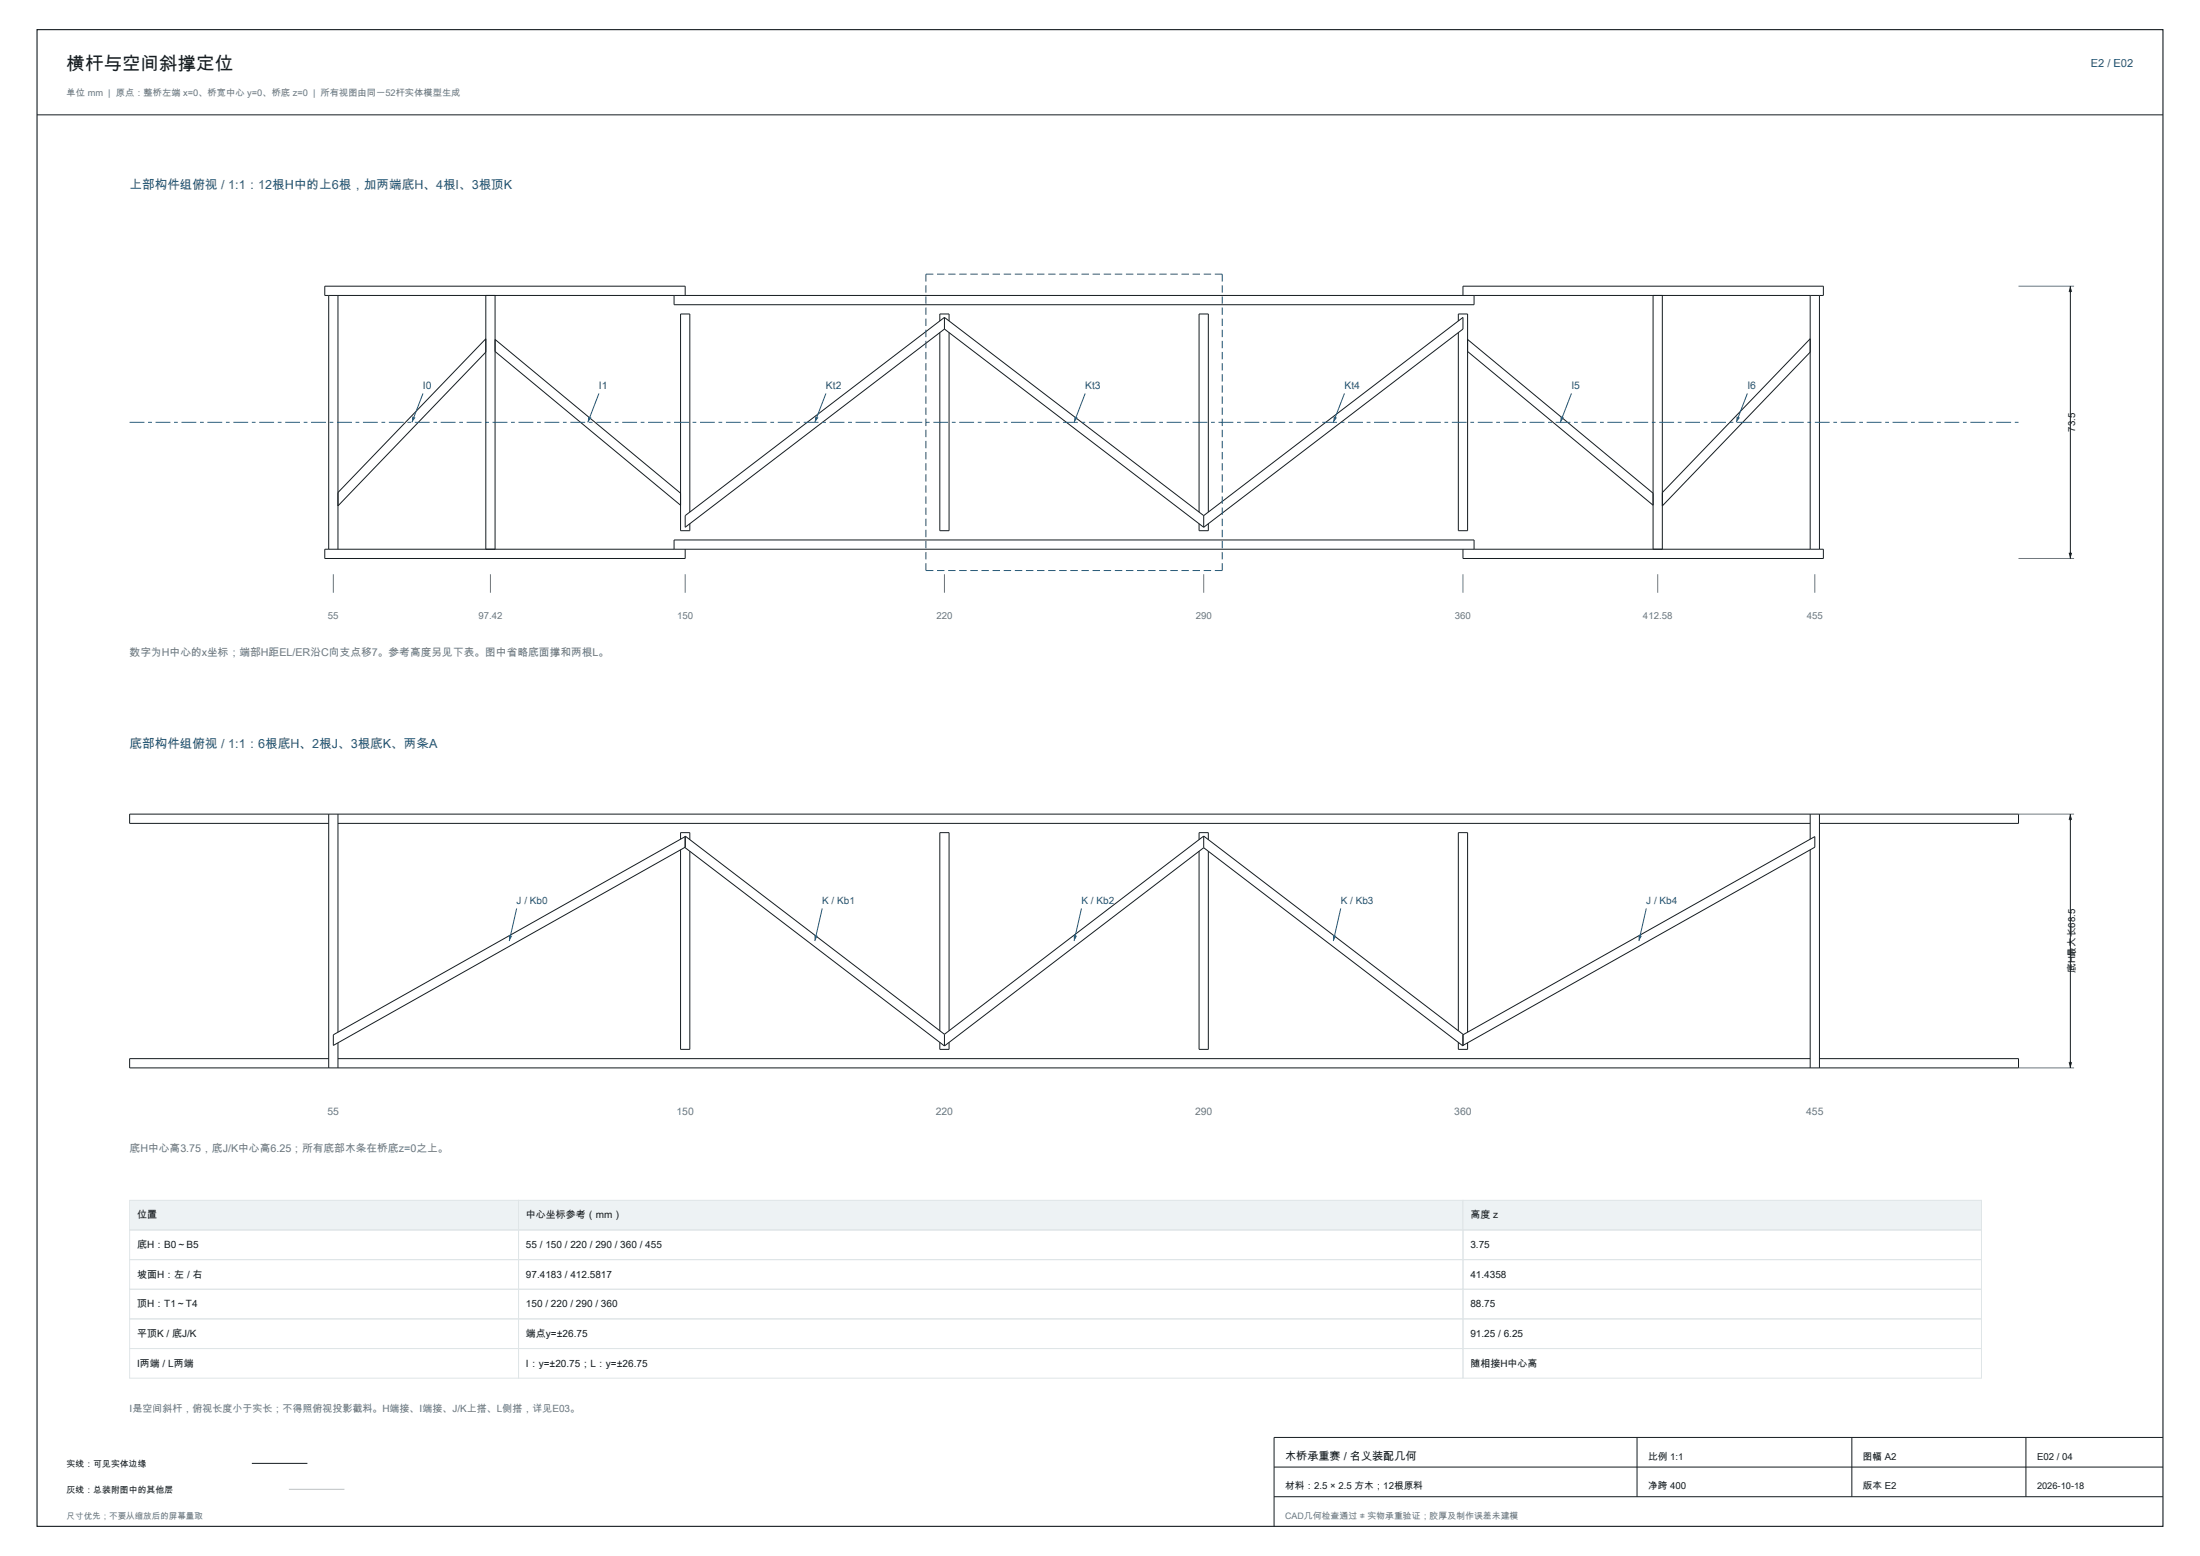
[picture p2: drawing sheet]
<svg xmlns="http://www.w3.org/2000/svg" width="594mm" height="420mm" viewBox="0 0 594 420" stroke-linecap="round" stroke-linejoin="round" font-family="sans-serif">
<path d="M10 8h574v404h-574z" fill="none" stroke="#151c20" stroke-width=".3"/>
<g fill="none" stroke="#151c20" stroke-width=".27">
<path d="M10 31h574M88.8 79.7v68.5M91.3 79.7v68.5M131.2 79.7v68.5M133.7 79.7v68.5M182 79.7v2.5h216v-2.5M185 79.7v-2.5h-97.3v2.5h404.6v-2.5h-97.3v2.5M446.3 79.7v68.5M448.8 79.7v68.5M488.8 79.7v68.5M491.3 79.7v68.5M131.2 91.4l-39.9 41.5"/>
<path d="M131.2 95.1l-39.9 41.5M133.7 91.6l50.1 41.5M133.7 94.9l50.1 41.5M253.8 89.8v53.4h2.5v-53.4M253.8 86.6v-1.9h2.5v1.9M255 85.7l-70 53.5v3.1l70-53.5M255 85.7v3.1M255 85.7l70 53.5M255 88.8l70 53.5M393.8 86.6v-1.9h2.5v58.5h-2.5v-53.4M396.3 91.6l50 41.5M396.3 94.9l50 41.5"/>
<path d="M488.8 91.4l-40 41.5M488.8 95.1l-40 41.5M186.3 138.2v-53.5h-2.5v58.5h2.5v-1.8M323.8 138.2v-53.5h2.5v53.5M325 139.2l70-53.5v3.1l-70 53.5M325 139.2v3.1M182 148.2v-2.5h216v2.5M185 148.2v2.5h-97.3v-2.5h404.6v2.5h-97.3v-2.5M323.8 141.4v1.8h2.5v-1.8M68 395h15M344 396h240M442 388v16"/>
<path d="M500 388v16M547 388v16M584 388h-240v24M344 404h240"/>
</g>
<path d="M78 402h15" fill="none" stroke="#b9c0c4" stroke-width=".27"/>
<path d="M250 74v80M330 74h-80M250 154h80M330 154v-80" fill="none" stroke="#245978" stroke-width=".27" stroke-dasharray="2 1" stroke-linecap="butt"/>
<path d="M35 114h510" fill="none" stroke="#245978" stroke-width=".27" stroke-dasharray="4 1 1 1" stroke-linecap="butt"/>
<path d="M90 155v5M132.4 155v5M185 155v5M255 155v5M325 155v5M395 155v5M447.6 155v5M490 155v5" fill="none" stroke="#687782" stroke-width=".27"/>
<path d="M114.2 106.2l-3 7.8" fill="none" stroke="#245978" stroke-width=".27"/>
<path d="M111.3 112.4l.9 .3-1 1.3z" fill="#245978"/>
<path d="M161.7 106.2l-3 7.8" fill="none" stroke="#245978" stroke-width=".27"/>
<path d="M158.8 112.4l.9 .3-1 1.3z" fill="#245978"/>
<path d="M223 106.2l-3 7.8" fill="none" stroke="#245978" stroke-width=".27"/>
<path d="M220.1 112.4l.9 .3-1 1.3z" fill="#245978"/>
<path d="M293 106.2l-3 7.8" fill="none" stroke="#245978" stroke-width=".27"/>
<path d="M290.1 112.4l.9 .3-1 1.3z" fill="#245978"/>
<path d="M363 106.2l-3 7.8" fill="none" stroke="#245978" stroke-width=".27"/>
<path d="M360.1 112.4l.9 .3-1 1.3z" fill="#245978"/>
<path d="M424.3 106.2l-3 7.8" fill="none" stroke="#245978" stroke-width=".27"/>
<path d="M421.4 112.4l.9 .3-1 1.3z" fill="#245978"/>
<path d="M471.8 106.2l-3 7.8" fill="none" stroke="#245978" stroke-width=".27"/>
<path d="M468.9 112.4l.9 .3-1 1.3z" fill="#245978"/>
<path d="M545 77.2h15M545 150.7h15" fill="none" stroke="#687782" stroke-width=".27"/>
<path d="M559 77.2v73.5" fill="none" stroke="#151c20" stroke-width=".27"/>
<path d="M558.5 149.2h1l-.5 1.5z" fill="#151c20"/>
<path d="M559 77.2v1.8" fill="none" stroke="#151c20" stroke-width=".27"/>
<path d="M559 77.2l.5 1.6h-1z" fill="#151c20"/>
<g fill="none" stroke="#151c20" stroke-width=".27">
<path d="M88.8 219.7v68.5M91.3 219.7v58.9M488.8 219.7v6.8M491.3 219.7v68.5M88.8 222.2h-53.8v-2.5h510v2.5h-53.7M91.3 222.2h397.5M183.8 226.5v-1.8h2.5v1.9M183.8 229.4v53.8h2.5v-53.4M185 225.8l-95 53.5v2.9l95-53.5M323.8 229.8v53.4h2.5v-53.4M323.8 226.6v-1.9h2.5v1.9M325 225.7l-70 53.5"/>
<path d="M325 228.8l-70 53.5M325 225.7v3.1M325 225.7l70 53.5v3.1l-70-53.5M488.8 229.4v58.8M253.8 278.2v-53.5h2.5v53.5M255 279.2l-70-53.5v3.1l70 53.5M255 279.2v3.1M393.8 278.2v-53.5h2.5v53.9M395 279.3l95-53.5v2.9l-95 53.5M88.8 285.7h-53.8v2.5h510v-2.5h-53.7M91.3 285.7h397.5M91.3 281.5v6.7"/>
<path d="M253.8 281.4v1.8h2.5v-1.8M393.8 281.4v1.8h2.5v-1.7"/>
</g>
<path d="M139.5 245.2l-2 8.8" fill="none" stroke="#245978" stroke-width=".27"/>
<path d="M137.4 252.4l.9 .2-.8 1.4z" fill="#245978"/>
<path d="M222 245.2l-2 8.8" fill="none" stroke="#245978" stroke-width=".27"/>
<path d="M219.9 252.4l.9 .2-.8 1.4z" fill="#245978"/>
<path d="M292 245.2l-2 8.8" fill="none" stroke="#245978" stroke-width=".27"/>
<path d="M289.9 252.4l.9 .2-.8 1.4z" fill="#245978"/>
<path d="M362 245.2l-2 8.8" fill="none" stroke="#245978" stroke-width=".27"/>
<path d="M359.9 252.4l.9 .2-.8 1.4z" fill="#245978"/>
<path d="M444.5 245.2l-2 8.8" fill="none" stroke="#245978" stroke-width=".27"/>
<path d="M442.4 252.4l.9 .2-.8 1.4z" fill="#245978"/>
<path d="M545 219.7h15M545 288.2h15" fill="none" stroke="#687782" stroke-width=".27"/>
<path d="M559 219.7v68.5" fill="none" stroke="#151c20" stroke-width=".27"/>
<path d="M558.5 286.7h1l-.5 1.5z" fill="#151c20"/>
<path d="M559 219.7v1.8" fill="none" stroke="#151c20" stroke-width=".27"/>
<path d="M559 219.7l.5 1.6h-1z" fill="#151c20"/>
<path d="M35 324h105v8h-105z" fill-rule="evenodd" fill="#edf2f4"/>
<path d="M35 324h105v8h-105z" fill="none" stroke="#dfe5e7" stroke-width=".27"/>
<path d="M140 324h255v8h-255z" fill-rule="evenodd" fill="#edf2f4"/>
<path d="M140 324h255v8h-255z" fill="none" stroke="#dfe5e7" stroke-width=".27"/>
<path d="M395 324h140v8h-140z" fill-rule="evenodd" fill="#edf2f4"/>
<g fill="none" stroke="#dfe5e7" stroke-width=".27">
<path d="M35 332h105v8h-105zM35 340h105v8h-105zM140 332h255v8h-255zM140 340h255v8h-255zM395 324h140v8h-140zM395 332h140v8h-140zM395 340h140v8h-140zM35 348h105v8h-105zM35 356h105v8h-105zM140 348h255v8h-255zM140 356h255v8h-255zM395 348h140v8h-140z"/>
<path d="M395 356h140v8h-140zM35 364h105v8h-105zM140 364h255v8h-255zM395 364h140v8h-140z"/>
</g>
<text font-size="5" fill="#151c20" x="18" y="19">横杆与空间斜撑定位</text>
<g font-size="3.4" fill="#245978">
<text x="35" y="51">上部构件组俯视 / 1:1：12根H中的上6根，加两端底H、4根I、3根顶K</text>
<text x="35" y="202">底部构件组俯视 / 1:1：6根底H、2根J、3根底K、两条A</text>
</g>
<text font-size="3" fill="#245978" x="564.5" y="18">E2 / E02</text>
<text font-size="3" fill="#151c20" x="347" y="394">木桥承重赛 / 名义装配几何</text>
<g font-size="2.9" fill="#687782">
<text x="35" y="177">数字为H中心的x坐标；端部H距EL/ER沿C向支点移7。参考高度另见下表。图中省略底面撑和两根L。</text>
<text x="35" y="311">底H中心高3.75，底J/K中心高6.25；所有底部木条在桥底z=0之上。</text>
</g>
<g font-size="2.8" fill="#245978">
<text x="114.2" y="105">I0</text>
<text x="161.7" y="105">I1</text>
<text x="223" y="105">Kt2</text>
<text x="293" y="105">Kt3</text>
<text x="363" y="105">Kt4</text>
<text x="424.3" y="105">I5</text>
<text x="471.8" y="105">I6</text>
</g>
<g font-size="2.8" fill="#687782">
<text x="88.4" y="301">55</text>
<text x="182.7" y="301">150</text>
<text x="252.7" y="301">220</text>
<text x="322.7" y="301">290</text>
<text x="392.7" y="301">360</text>
<text x="487.7" y="301">455</text>
</g>
<g font-size="2.7" fill="#245978">
<text x="139.5" y="244">J / Kb0</text>
<text x="222" y="244">K / Kb1</text>
<text x="292" y="244">K / Kb2</text>
<text x="362" y="244">K / Kb3</text>
<text x="444.5" y="244">J / Kb4</text>
</g>
<g font-size="2.7" fill="#151c20">
<text x="37" y="328.9">位置</text>
<text x="142" y="328.9">中心坐标参考（mm）</text>
<text x="397" y="328.9">高度 z</text>
<text x="37" y="336.9">底H：B0～B5</text>
<text x="142" y="336.9">55 / 150 / 220 / 290 / 360 / 455</text>
<text x="397" y="336.9">3.75</text>
<text x="37" y="344.9">坡面H：左 / 右</text>
<text x="142" y="344.9">97.4183 / 412.5817</text>
<text x="397" y="344.9">41.4358</text>
<text x="37" y="352.9">顶H：T1～T4</text>
<text x="142" y="352.9">150 / 220 / 290 / 360</text>
<text x="397" y="352.9">88.75</text>
<text x="37" y="360.9">平顶K / 底J/K</text>
<text x="142" y="360.9">端点y=±26.75</text>
<text x="397" y="360.9">91.25 / 6.25</text>
<text x="37" y="368.9">I两端 / L两端</text>
<text x="142" y="368.9">I：y=±20.75；L：y=±26.75</text>
<text x="397" y="368.9">随相接H中心高</text>
</g>
<text font-size="2.7" fill="#687782" x="35" y="381">I是空间斜杆，俯视长度小于实长；不得照俯视投影截料。H端接、I端接、J/K上搭、L侧搭，详见E03。</text>
<g font-size="2.6" fill="#151c20">
<text x="560.3" y="116.5" transform="rotate(-90 560.3 116.5)">73.5</text>
<text x="560.3" y="262.7" transform="rotate(-90 560.3 262.7)">底H最大长68.5</text>
<text x="445" y="394">比例 1:1</text>
<text x="503" y="394">图幅 A2</text>
<text x="550" y="394">E02 / 04</text>
<text x="347" y="402">材料：2.5 × 2.5 方木；12根原料</text>
<text x="445" y="402">净跨 400</text>
<text x="503" y="402">版本 E2</text>
</g>
<g font-size="2.6" fill="#687782">
<text x="88.6" y="167">55</text>
<text x="129.2" y="167">97.42</text>
<text x="182.8" y="167">150</text>
<text x="252.8" y="167">220</text>
<text x="322.8" y="167">290</text>
<text x="392.8" y="167">360</text>
<text x="443.6" y="167">412.58</text>
<text x="487.8" y="167">455</text>
</g>
<text font-size="2.5" fill="#687782" x="18" y="26">单位 mm | 原点：整桥左端 x=0、桥宽中心 y=0、桥底 z=0 | 所有视图由同一52杆实体模型生成</text>
<text font-size="2.5" fill="#151c20" x="550" y="402">2026-10-18</text>
<g font-size="2.4" fill="#151c20">
<text x="18" y="396">实线：可见实体边缘</text>
<text x="18" y="403">灰线：总装附图中的其他层</text>
</g>
<text font-size="2.4" fill="#687782" x="347" y="410">CAD几何检查通过 ≠ 实物承重验证；胶厚及制作误差未建模</text>
<text font-size="2.3" fill="#687782" x="18" y="410">尺寸优先；不要从缩放后的屏幕量取</text>
</svg>
